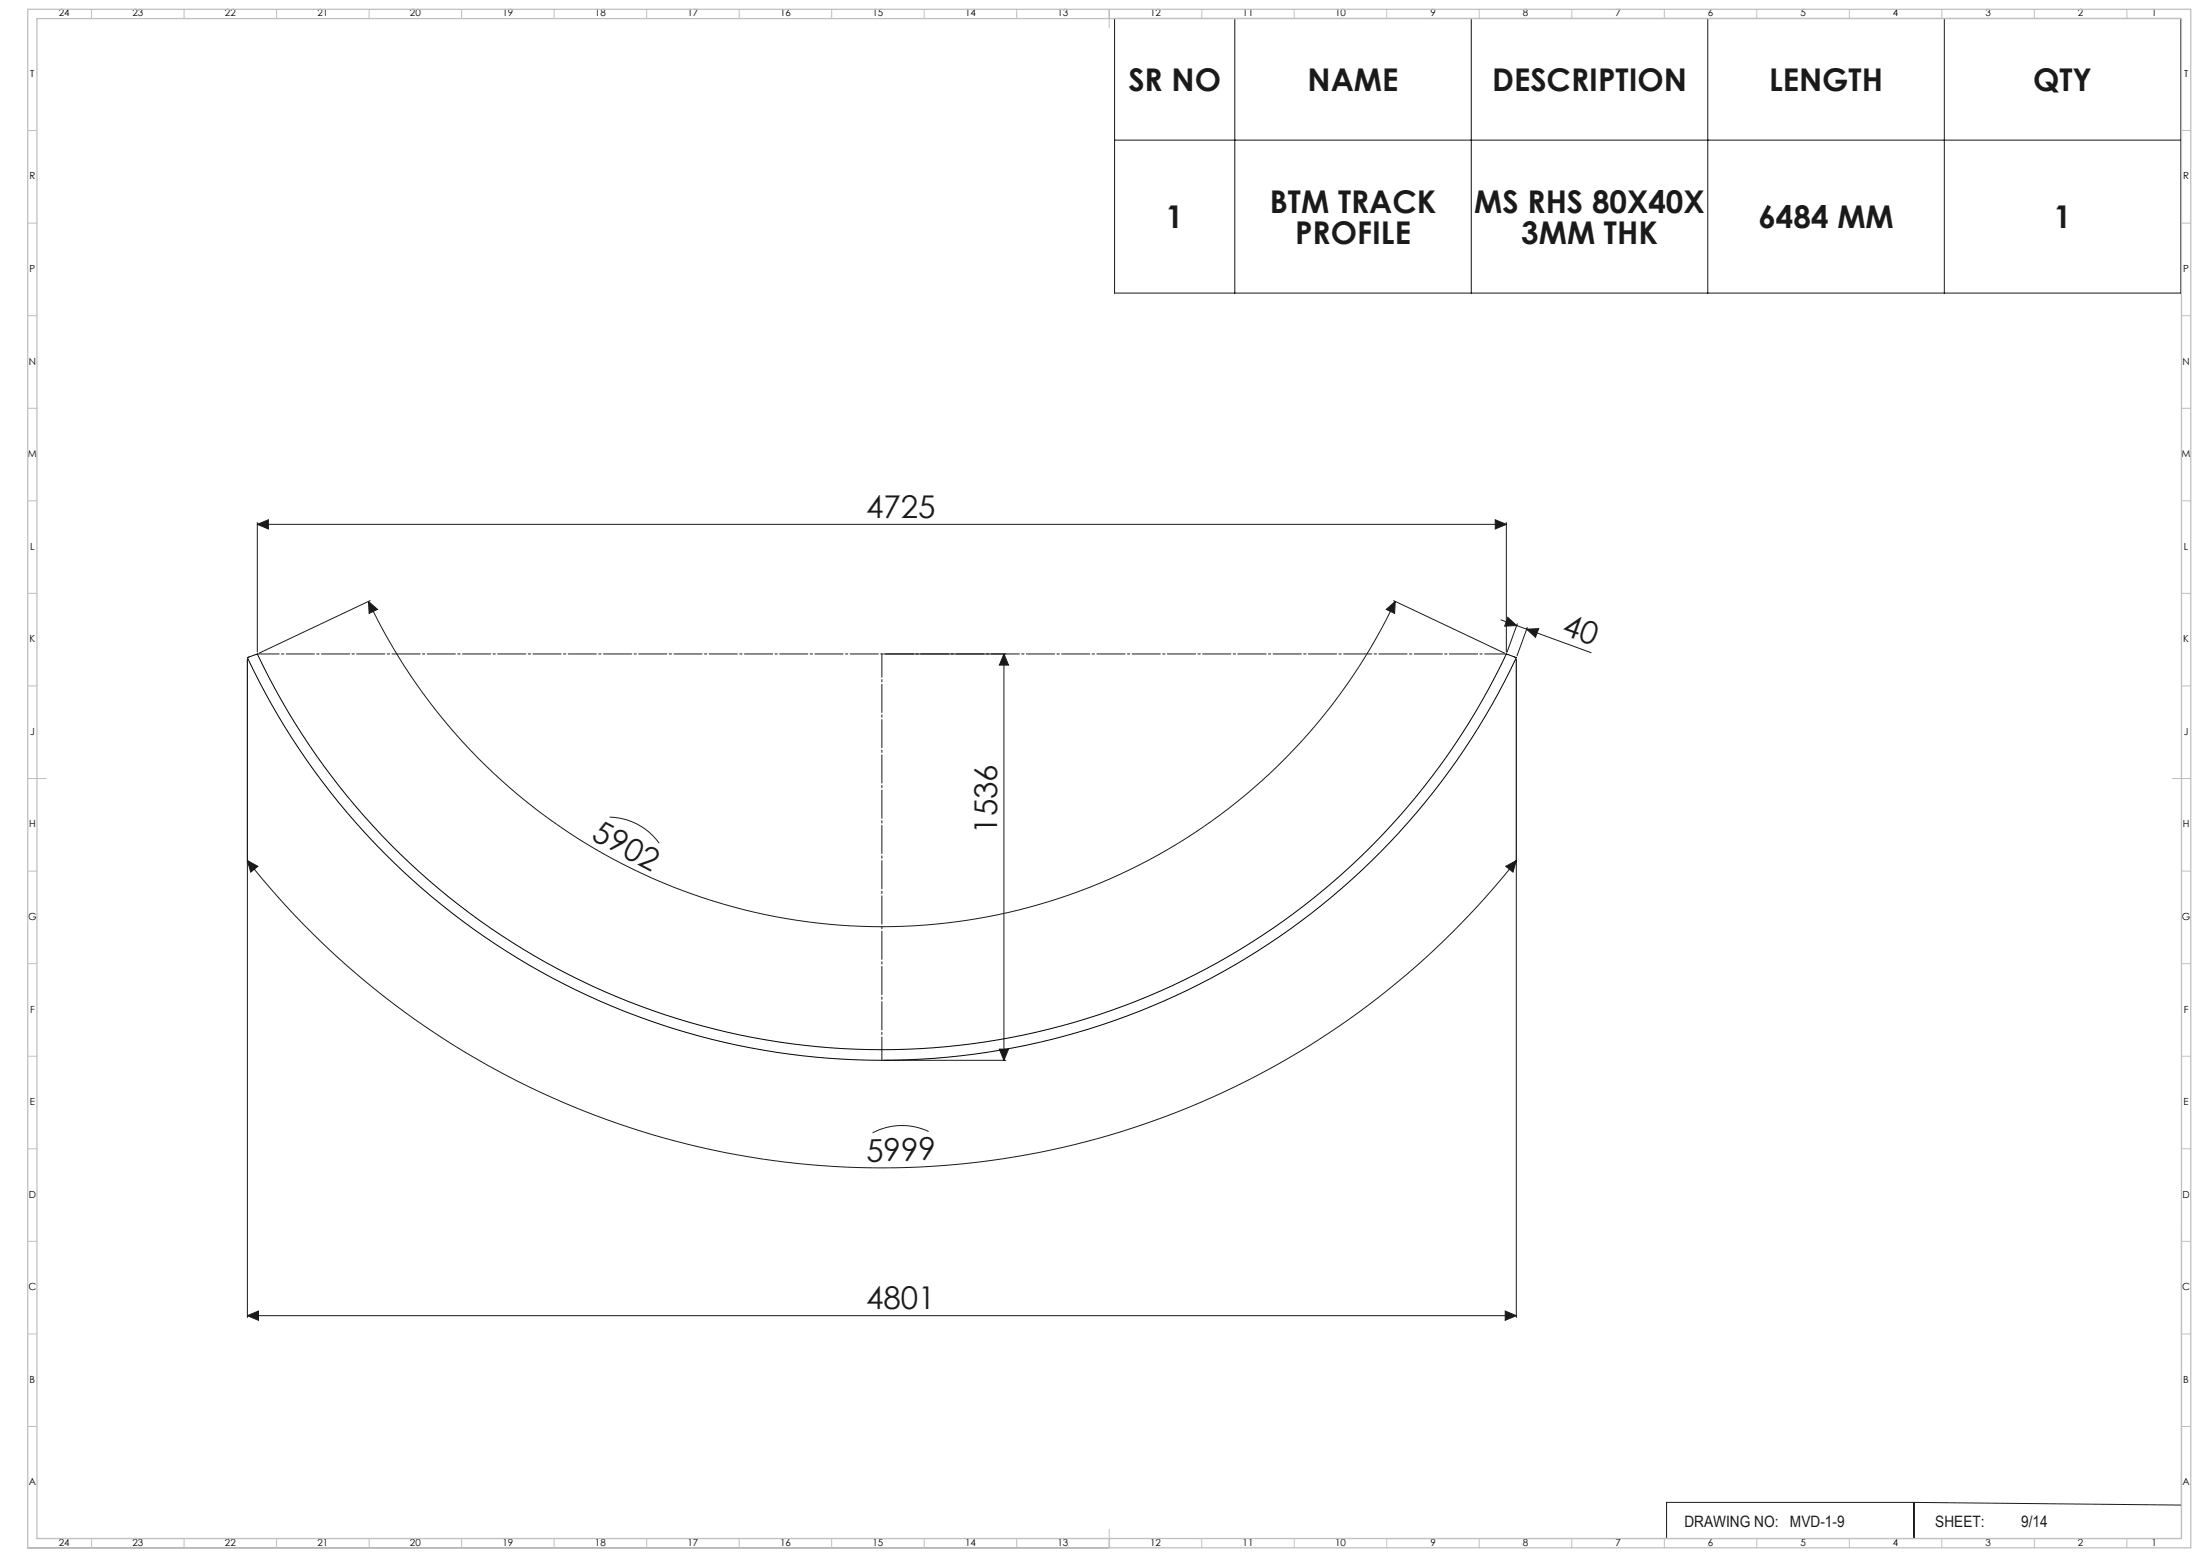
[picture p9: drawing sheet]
<svg xmlns="http://www.w3.org/2000/svg" width="1189mm" height="841mm" viewBox="0 0 1189 841" stroke-linecap="round" stroke-linejoin="round" font-family="sans-serif">
<g fill="none" stroke="#191924" stroke-width=".54">
<path d="M602 10h577v148h-577zM667 10v148M795 10v148M923 10v148M1051 10v148M602 76h577M139 283l6-2v5zM139 282v70M139 283h675M808 281l6 2-6 3zM814 282v70M199 325l5 4-5 2z"/>
<path d="M199 325a307 307 0 0 0 278 176 307 307 0 0 0 277-176M200 324l-60 29M749 329l5-4v6zM753 324l60 29M811 335l49 18M815 333l5 5h-7zM820 337l-6 15M825 340h7l-2 4zM825 339l-5 15M134 356v356M478 353h66M543 353l2 6h-5z"/>
<path d="M543 353v220M820 356v356M329 441a34 34 0 0 1 27 14M134 465l5 3-3 3zM134 465a437 437 0 0 0 686 0M814 468l6-3-2 6zM478 573h66M540 567h5l-2 6zM502 611a34 34 0 0 0-30 1M1179 662v169h-430M134 711l6-3v5zM134 711h686"/>
<path d="M814 708l6 3-6 2zM1034 812h-133v19M1034 812v19M1034 812l145 1M15 836h584M20 831h579M648 831h1"/>
</g>
<path d="M139 353h675" fill="none" stroke="#191924" stroke-width=".54" stroke-dasharray="15.2 1.3 1.3 1.3" stroke-dashoffset="3.5"/>
<path d="M477 353v220" fill="none" stroke="#191924" stroke-width=".54" stroke-dasharray="15.2 1.3 1.3 1.3" stroke-dashoffset="2.7"/>
<g fill="none" stroke="#c0c0c0" stroke-width=".54">
<path d="M49 5v5M99 5v5M149 5v5M199 5v5M249 5v5M299 5v5M349 5v5M399 5v5M449 5v5M499 5v5M549 5v5M599 5v10"/>
<path d="M649 5v5M699 5v5M749 5v5M799 5v5M849 5v5M899 5v5M949 5v5M999 5v5M1049 5v5M1099 5v5M1149 5v5M15 71h5"/>
<path d="M1179 71h5M15 121h5M1179 121h5M15 171h5M1179 171h5M15 221h5M1179 221h5M15 271h5M1179 271h5M15 321h5M1179 321h5M15 371h5"/>
<path d="M1179 371h5M15 421h10M1174 421h10M15 471h5M1179 471h5M15 521h5M1179 521h5M15 571h5M1179 571h5M15 621h5M1179 621h5M15 671h5"/>
<path d="M1179 671h5M15 721h5M1179 721h5M15 771h5M1179 771h5M49 831v5M99 831v5M149 831v5M199 831v5M249 831v5M299 831v5M349 831v5"/>
<path d="M399 831v5M449 831v5M499 831v5M549 831v5M599 826v10M649 831v5M699 831v5M749 831v5M799 831v5M849 831v5M899 831v5M949 831v5"/>
<path d="M999 831v5M1049 831v5M1099 831v5M1149 831v5"/>
</g>
<path d="M15 5h1169v831h-1169zM20 10h1159v821h-1159z" fill="none" stroke="#c0c0c0" stroke-width=".7"/>
<g fill="#191924">
<path d="M543 353l2 6h-5zM540 567h5l-2 6z"/>
<path d="M139 283l6-2v5zM808 281l6 2-6 3z"/>
<path d="M134 465l5 3-3 3zM814 468l6-3-2 6z"/>
<path d="M199 325l5 4-5 2zM749 329l5-4v6z"/>
<path d="M815 333l5 5h-7zM825 340h7l-2 4z"/>
<path d="M134 711l6-3v5zM814 708l6 3-6 2z"/>
</g>
<path d="M134 355l5-2a373 373 0 0 0 338 214 373 373 0 0 0 337-214l6 2a379 379 0 0 1-343 218 379 379 0 0 1-343-218z" fill="none" stroke="#000" stroke-width=".54"/>
<g font-size="16.9" fill="#191924">
<text x="610" y="49">SR NO</text>
<text x="707" y="49">NAME</text>
<text x="806" y="49">DESCRIPTION</text>
<text x="956" y="49">LENGTH</text>
<text x="1099" y="49">QTY</text>
<text x="686" y="115">BTM TRACK</text>
<text x="797" y="115">MS RHS 80X40X</text>
<text x="630" y="123">1</text>
<text x="950" y="123">6484 MM</text>
<text x="1110" y="123">1</text>
<text x="700" y="132">PROFILE</text>
<text x="822" y="132">3MM THK</text>
<text x="468" y="280">4725</text>
<text x="844" y="343" transform="rotate(20 844 343)">40</text>
<text x="319" y="453" transform="rotate(28 319 453)">5902</text>
<text x="539" y="450" transform="rotate(-90 539 450)">1536</text>
<text x="468" y="627" transform="rotate(-1 468 627)">5999</text>
<text x="468" y="707">4801</text>
</g>
<g font-size="8.5" fill="#191924">
<text x="910" y="825">DRAWING NO:</text>
<text x="967" y="825">MVD-1-9</text>
<text x="1046" y="825">SHEET:</text>
<text x="1092" y="825">9/14</text>
</g>
<g font-size="5.3">
<text x="32" y="9">24</text>
<text x="72" y="9">23</text>
<text x="122" y="9">22</text>
<text x="172" y="9">21</text>
<text x="222" y="9">20</text>
<text x="272" y="9">19</text>
<text x="322" y="9">18</text>
<text x="372" y="9">17</text>
<text x="422" y="9">16</text>
<text x="472" y="9">15</text>
<text x="522" y="9">14</text>
<text x="572" y="9">13</text>
<text x="622" y="9">12</text>
<text x="672" y="9">11</text>
<text x="722" y="9">10</text>
<text x="773" y="9">9</text>
<text x="823" y="9">8</text>
<text x="873" y="9">7</text>
<text x="923" y="9">6</text>
<text x="973" y="9">5</text>
<text x="1023" y="9">4</text>
<text x="1073" y="9">3</text>
<text x="1123" y="9">2</text>
<text x="1163" y="9">1</text>
<text x="16" y="42">T</text>
<text x="1180" y="42">T</text>
<text x="16" y="97">R</text>
<text x="1180" y="97">R</text>
<text x="16" y="147">P</text>
<text x="1180" y="147">P</text>
<text x="16" y="197">N</text>
<text x="1180" y="197">N</text>
<text x="15" y="247">M</text>
<text x="1179" y="247">M</text>
<text x="16" y="297">L</text>
<text x="1180" y="297">L</text>
<text x="16" y="347">K</text>
<text x="1180" y="347">K</text>
<text x="16" y="397">J</text>
<text x="1180" y="397">J</text>
<text x="16" y="447">H</text>
<text x="1180" y="447">H</text>
<text x="15" y="497">G</text>
<text x="1179" y="497">G</text>
<text x="16" y="547">F</text>
<text x="1180" y="547">F</text>
<text x="16" y="597">E</text>
<text x="1180" y="597">E</text>
<text x="16" y="647">D</text>
<text x="1180" y="647">D</text>
<text x="15" y="697">C</text>
<text x="1179" y="697">C</text>
<text x="16" y="747">B</text>
<text x="1180" y="747">B</text>
<text x="16" y="802">A</text>
<text x="1180" y="802">A</text>
<text x="32" y="835">24</text>
<text x="72" y="835">23</text>
<text x="122" y="835">22</text>
<text x="172" y="835">21</text>
<text x="222" y="835">20</text>
<text x="272" y="835">19</text>
<text x="322" y="835">18</text>
<text x="372" y="835">17</text>
<text x="422" y="835">16</text>
<text x="472" y="835">15</text>
<text x="522" y="835">14</text>
<text x="572" y="835">13</text>
<text x="622" y="835">12</text>
<text x="672" y="835">11</text>
<text x="722" y="835">10</text>
<text x="773" y="835">9</text>
<text x="823" y="835">8</text>
<text x="873" y="835">7</text>
<text x="923" y="835">6</text>
<text x="973" y="835">5</text>
<text x="1023" y="835">4</text>
<text x="1073" y="835">3</text>
<text x="1123" y="835">2</text>
<text x="1163" y="835">1</text>
</g>
</svg>
